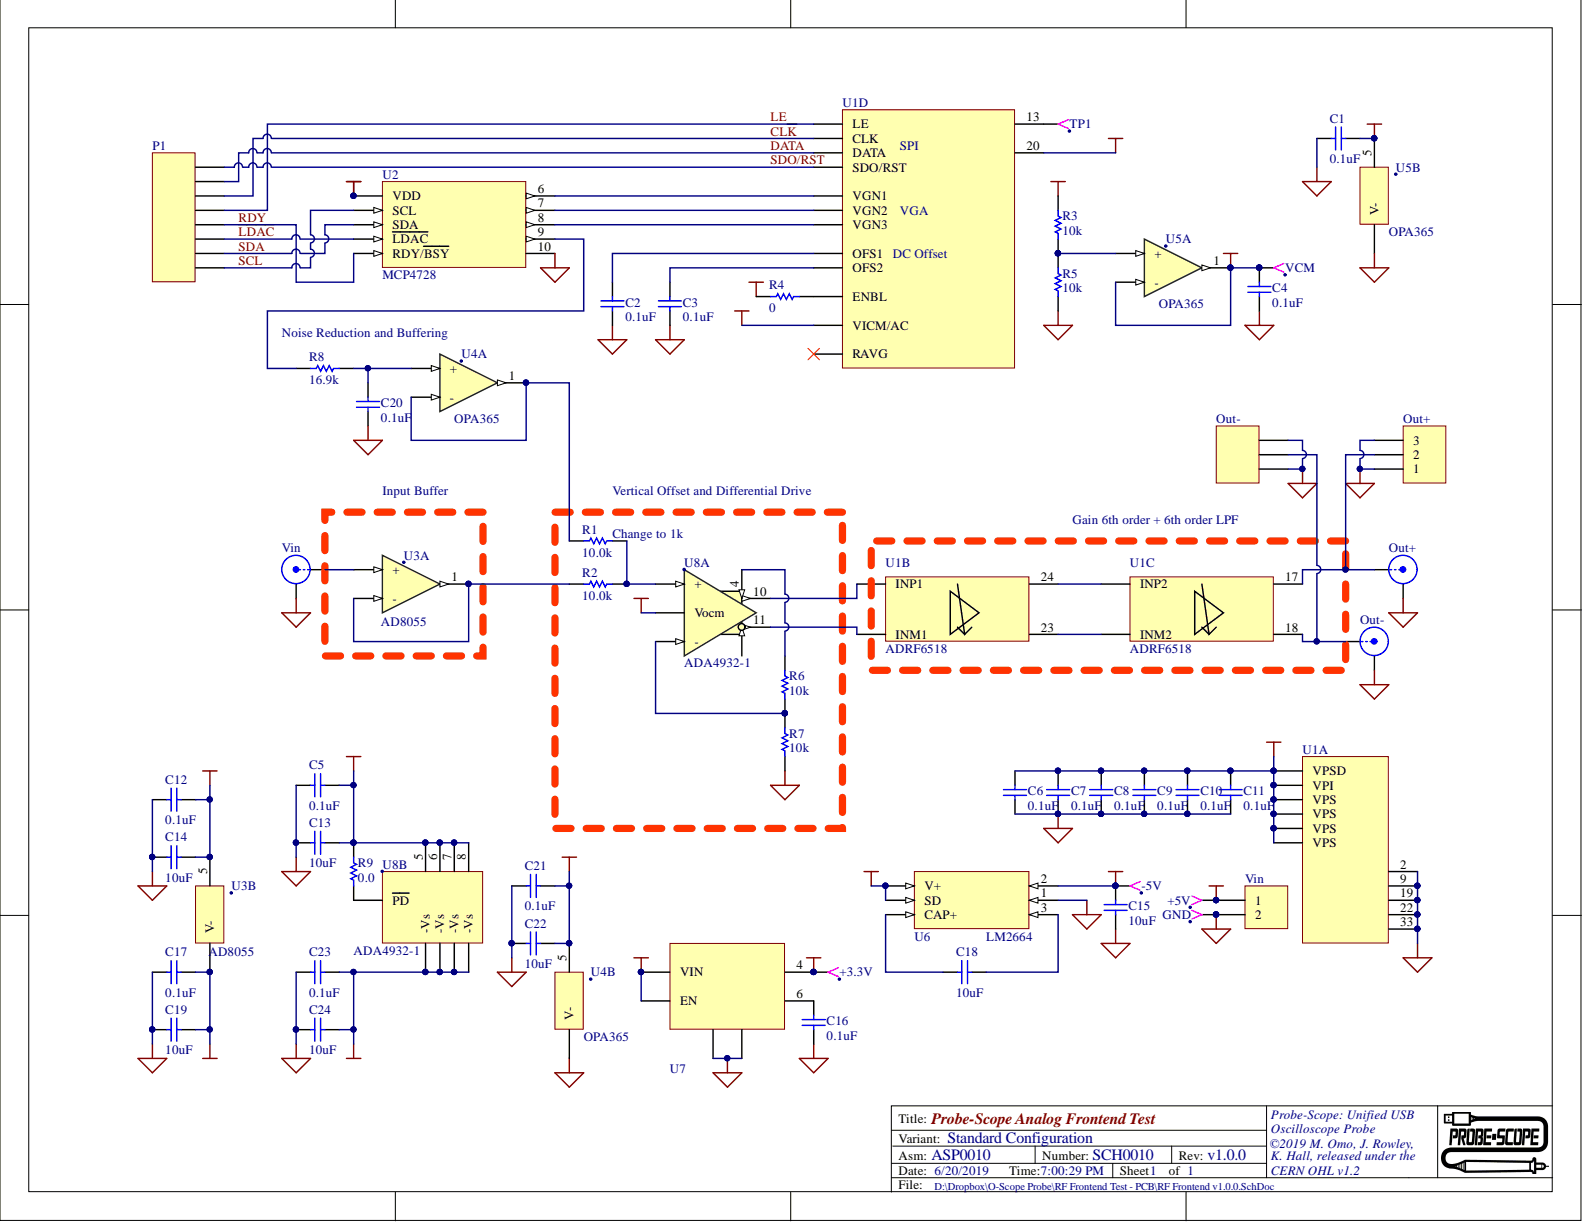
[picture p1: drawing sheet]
# Altium project RF Frontend Test v1.0.0.PrjPcb
revision: v1.0; revisionfull: v1.0.0; sheetcount: 1
1 sheet, 54 parts. Net scope: global (net labels, ports and power ports of the same name join across sheets).
Board file: RF Frontend v1.0.PcbDoc

## Sheet RF Frontend v1.0.0.SchDoc: Probe-Scope Analog Frontend Test
size Letter; CompanyName: Probe-Scope; Organization: Probe-Scope; Address1: Probe-Scope: Unified USB; Address2: Oscilloscope Probe; Address3: ©2019 M. Omo, J. Rowley,; Address4: K. Hall, released under the; DocumentNumber: SCH0010; Revision: v1.0.0; SheetNumber: 1; SheetTotal: 1; PageSetup: Record=PageOptions¦CenterHorizontal=True¦CenterVertical=True¦PrintScale=0.96¦XCorrection=1.00¦YCorrection=1.00¦PrintKind=1¦BorderSize=5000000¦LeftOffset=0¦BottomOffset=0¦Orientation=2¦PaperLength=1000¦PaperWidth=1000¦Scale=100¦PaperSource=7¦PrintQuality=-4¦MediaType=1¦DitherType=10¦PaperKind=11x17¦PrintScaleMode=1; Assembly: ASP0010; License: CERN OHL v1.2

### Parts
(Parts that share a designator on the sheet are numbered #1, #2 ... from top to bottom, then left to right.)
+3.3V  TP  [TESTPOINT062]  (value not drawn)
+5V  TP  [TESTPOINT062]  (value not drawn)
-5V  TP  [TESTPOINT062]  (value not drawn)
C1  value 0.1uF  [0402(1005)]  (hidden comment: Cap)
C2  value 0.1uF  [0402(1005)]  (hidden comment: Cap)
C3  value 0.1uF  [0402(1005)]  (hidden comment: Cap)
C4  value 0.1uF  [0402(1005)]  (hidden comment: Cap)
C5  value 0.1uF  [0402(1005)]  (hidden comment: Cap)
C6  value 0.1uF  [0402(1005)]  (hidden comment: Cap)
C7  value 0.1uF  [0402(1005)]  (hidden comment: Cap)
C8  value 0.1uF  [0402(1005)]  (hidden comment: Cap)
C9  value 0.1uF  [0402(1005)]  (hidden comment: Cap)
C10  value 0.1uF  [0402(1005)]  (hidden comment: Cap)
C11  value 0.1uF  [0402(1005)]  (hidden comment: Cap)
C12  value 0.1uF  [0402(1005)]  (hidden comment: Cap)
C13  value 10uF  [0603(1608)]  (hidden comment: 25V)
C14  value 10uF  [0603(1608)]  (hidden comment: 25V)
C15  value 10uF  [0603(1608)]  (hidden comment: 25V)
C16  value 0.1uF  [0402(1005)]  (hidden comment: Cap)
C17  value 0.1uF  [0402(1005)]  (hidden comment: Cap)
C18  value 10uF  [0603(1608)]  (hidden comment: 25V)
C19  value 10uF  [0603(1608)]  (hidden comment: 25V)
C20  value 0.1uF  [0402(1005)]  (hidden comment: Cap)
C21  value 0.1uF  [0402(1005)]  (hidden comment: Cap)
C22  value 10uF  [0603(1608)]  (hidden comment: 25V)
C23  value 0.1uF  [0402(1005)]  (hidden comment: Cap)
C24  value 10uF  [0603(1608)]  (hidden comment: 25V)
GND  TP  [TESTPOINT062]  (value not drawn)
Out+#1  0.1"  [0.1HDR1X3]  (value not drawn)
Out+#2  SMA  [TE SMA Stright]  (value not drawn)
Out-#1  0.1"  [0.1HDR1X3]  (value not drawn)
Out-#2  SMA  [TE SMA Stright]  (value not drawn)
P1  0.1" Vert  [0.1HDR1X8]  (value not drawn)
R1  value 10.0k  [0603(1608)]  (hidden comment: Res1)
R2  value 10.0k  [0603(1608)]  (hidden comment: Res1)
R3  value 10k  [0402(1005)]  (hidden comment: Res1)
R4  value 0  [0402(1005)]  (hidden comment: Res1)
R5  value 10k  [0402(1005)]  (hidden comment: Res1)
R6  value 10k  [0402(1005)]  (hidden comment: Res1)
R7  value 10k  [0402(1005)]  (hidden comment: Res1)
R8  value 16.9k  [0603(1608)]  (hidden comment: Res1)
R9  value 0.0  [0603(1608)]  (hidden comment: Res1)
TP1  TP  [TESTPOINT062]  (value not drawn)
U1  ADRF6518  [QFN50P500X500X80_HS-33L]  (value not drawn)  (parts A,B,C,D of 4)
U2  MCP4728  [MSOP-10]
U3  AD8055  [SOT95P280X145-5L]  (parts A,B of 2)
U4  OPA365  [SOT23-5]  (parts A,B of 2)
U5  OPA365  [SOT23-5]  (parts A,B of 2)
U6  LM2664  [SOT95P280X145-6N]
U7  MIC5353  [MLF22D-06]  (value not drawn)
U8  ADA4932-1  [QFN50P300X300X80_HS-17L]  (parts A,B of 2)
VCM  TP  [TESTPOINT062]  (value not drawn)
Vin#1  SMA  [TE SMA Stright]  (value not drawn)
Vin#2  0.1"  [0.1HDR1X2P]  (value not drawn)

### Blocks framed on the sheet
Input Buffer: U3
Gain 6th order + 6th order LPF: U1

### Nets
3V3: +3.3V.1 C1.2 C6.2 C7.2 C8.2 C9.2 C10.2 C11.2 C21.2 C22.2 R3.2 R4.1 U1.1(VPSD) U1.8(VPI) U1.12(VPS) U1.16(VPS) U1.25(VPS) U1.29(VPS) U2.1(VDD) U4.5(V+) U5.5(V+) U7.4(VOUT)
5V: +5V.1 C5.2 C12.2 C13.2 C14.2 R9.1 U3.5(V+) U6.4(SD) U6.5(V+) U7.1(EN) U7.3(VIN) U8.5(+Vs) U8.6(+Vs) U8.7(+Vs) U8.8(+Vs) Vin#2.1
-5V: -5V.1 C15.2 C17.2 C19.2 C23.2 C24.2 U3.2(V-) U6.2(OUT) U8.13(-Vs) U8.14(-Vs) U8.15(-Vs) U8.16(-Vs)
GND: C1.1 C2.1 C3.1 C4.1 C5.1 C6.1 C7.1 C8.1 C9.1 C10.1 C11.1 C12.1 C13.1 C14.1 C15.1 C16.1 C17.1 C19.1 C20.1 C21.1 C22.1 C23.1 C24.1 GND.1 Out+#1.1 Out+#1.3 Out+#2.2(Y) Out-#1.1 Out-#1.3 Out-#2.2(Y) R5.1 R7.1 U1.2(COMD) U1.9(COM) U1.19(COM) U1.22(COM) U1.33(EP) U2.10(Vss) U4.2(V-) U5.2(V-) U6.1(GND) U7.2(GND) U7.7(PAD) Vin#1.2(Y) Vin#2.2
VCM: C4.2 U1.7(VICM/AC) U1.20(VOCM) U5.1(OUT) U5.4(-) U8.9(Vocm) VCM.1
CL~{K}: P1.3 U1.4(CLK)
DATA: P1.2 U1.5(DATA)
~{LDAC}: P1.6 U2.4(~{LDAC})
LE: P1.4 U1.3(LE)
RDY: P1.5 U2.5(RDY/~{BSY})
SCL: P1.8 U2.2(SCL)
SDA: P1.7 U2.3(SDA)
SDO/RST: P1.1 U1.6(SDO/RST)
NetC2_2: C2.2 U1.26(OFS1)
NetC3_2: C3.2 U1.15(OFS2)
NetC16_2: C16.2 U7.6(BYP)
NetC18_1: C18.1 U6.6(CAP+)
NetC18_2: C18.2 U6.3(CAP-)
NetC20_2: C20.2 R8.2 U4.3(+)
NetOut+#1_2: Out+#1.2 Out+#2.1(X) U1.17(OPP2)
NetOut-#1_2: Out-#1.2 Out-#2.1(X) U1.18(OPM2)
NetR1_1: R1.1 U4.1(OUT) U4.4(-)
NetR1_2: R1.2 R2.2 U8.2(+)
NetR2_1: R2.1 U3.1(OUT) U3.4(-)
NetR3_1: R3.1 R5.2 U5.3(+)
NetR4_2: R4.2 U1.32(ENBL)
NetR6_1: R6.1 R7.2 U8.3(-)
NetR6_2: R6.2 U8.4(+FB)
NetR8_1: R8.1 U2.9(VoutD)
NetR9_2: R9.2 U8.12(~{PD})
NetTP1_1: TP1.1 U1.13(VPK)
NetU1_10: U1.10(INP2) U1.24(OPP1)
NetU1_11: U1.11(INM2) U1.23(OPM1)
NetU1_14: U1.14(VGN2) U2.7(VoutB)
NetU1_21: U1.21(VGN3) U2.8(VoutC)
NetU1_27: U1.27(VGN1) U2.6(VoutA)
NetU1_30: U1.30(INM1) U8.11(-Out)
NetU1_31: U1.31(INP1) U8.10(+out)
NetU3_3: U3.3(+) Vin#1.1(X)

Not connected (* = marked no-connect by the designer): U1 28(RAVG)*; U8 1(-FB)

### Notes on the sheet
- Noise Reduction and Buffering
- (near R1) Vertical Offset and Differential Drive
- (near R1) Change to 1k

## Assembly variants
Standard Configuration: all parts fitted
